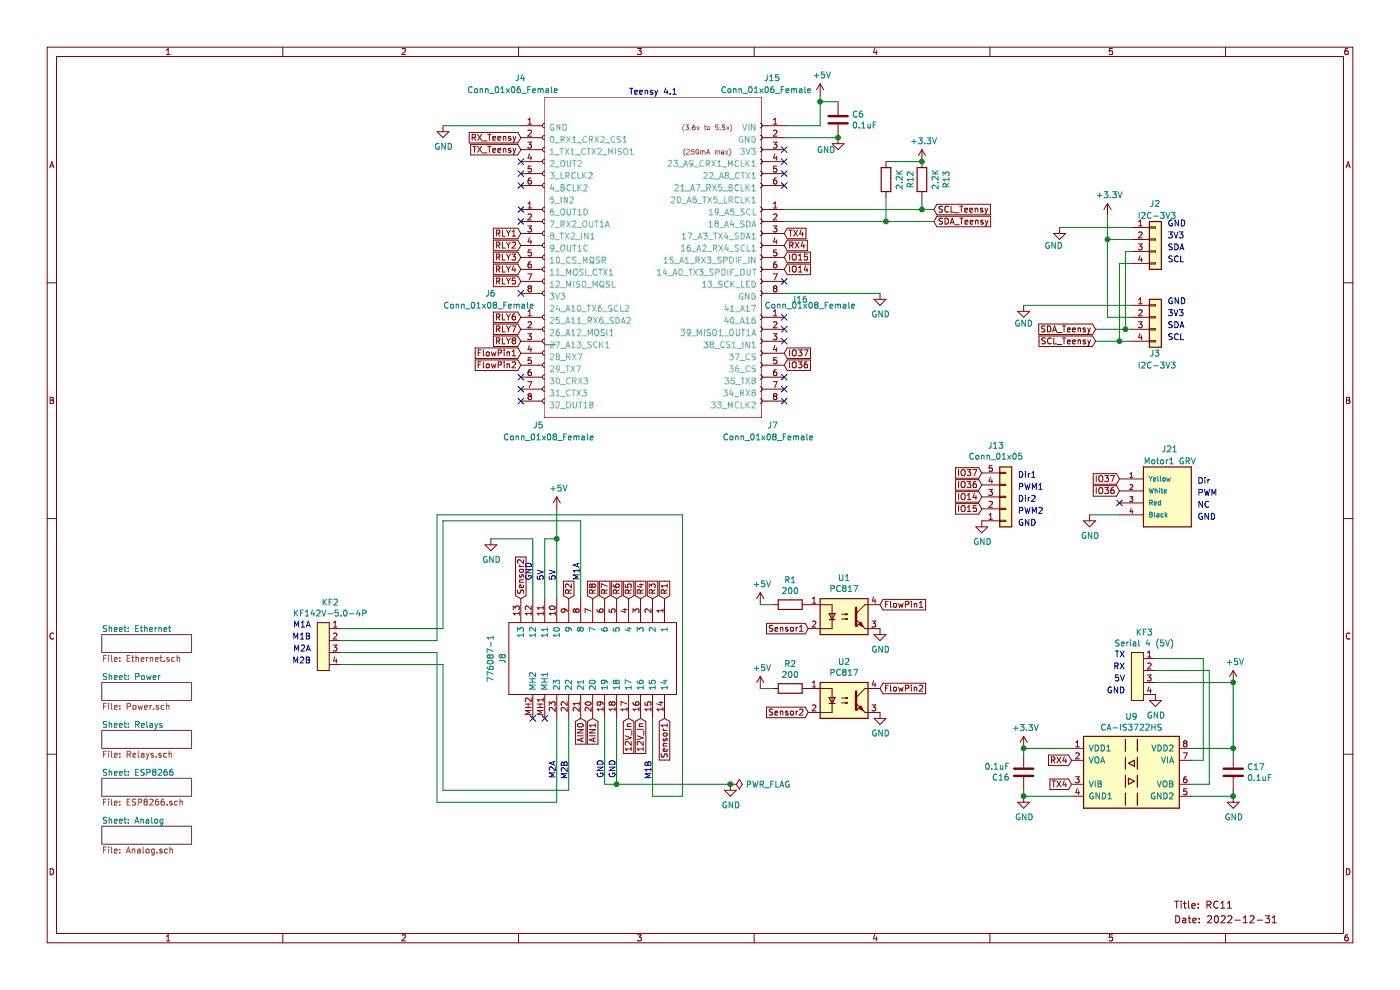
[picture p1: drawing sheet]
EESchema Schematic File Version 4
EELAYER 30 0
EELAYER END
$Descr A4 11693 8268
encoding utf-8
Sheet 1 6
Title "RC11"
Date "2022-12-31"
Rev ""
Comp ""
Comment1 ""
Comment2 ""
Comment3 ""
Comment4 ""
$EndDescr
Text Notes 5050 6500 1    50   ~ 0
GND
Text Notes 4450 4850 1    50   ~ 0
GND
Text Notes 4650 4850 1    50   ~ 0
5V
$Comp
L RC10-rescue:Conn_01x04-Connector_Generic J2
U 1 1
P 9650 2000
F 0 "J2" H 9600 2300 50  0000 L CNN
F 1 "I2C-3V3" H 9500 2200 50  0000 L CNN
F 2 "MyFootprints:Qwic_vertical" H 9650 2000 50  0001 C CNN
F 3 "~" H 9650 2000 50  0001 C CNN
	1    9650 2000
	1    0    0    -1  
$EndComp
Wire Wire Line
	9250 2650 9250 2000
Wire Wire Line
	9250 2000 9450 2000
$Comp
L RC10-rescue:GND-power #PWR01
U 1 1
P 8850 1900
F 0 "#PWR01" H 8850 1650 50  0001 C CNN
F 1 "GND" H 8800 1750 50  0000 C CNN
F 2 "" H 8850 1900 50  0001 C CNN
F 3 "" H 8850 1900 50  0001 C CNN
	1    8850 1900
	1    0    0    -1  
$EndComp
$Comp
L RC10-rescue:Conn_01x04-Connector_Generic J3
U 1 1
P 9650 2650
F 0 "J3" H 9600 2350 50  0000 L CNN
F 1 "I2C-3V3" H 9500 2250 50  0000 L CNN
F 2 "MyFootprints:Qwic_vertical" H 9650 2650 50  0001 C CNN
F 3 "~" H 9650 2650 50  0001 C CNN
	1    9650 2650
	1    0    0    -1  
$EndComp
Wire Wire Line
	9250 2650 9450 2650
$Comp
L RC10-rescue:GND-power #PWR02
U 1 1
P 8550 2550
F 0 "#PWR02" H 8550 2300 50  0001 C CNN
F 1 "GND" H 8550 2400 50  0000 C CNN
F 2 "" H 8550 2550 50  0001 C CNN
F 3 "" H 8550 2550 50  0001 C CNN
	1    8550 2550
	1    0    0    -1  
$EndComp
Wire Wire Line
	9450 2750 9400 2750
Wire Wire Line
	9400 2750 9400 2100
Wire Wire Line
	9400 2100 9450 2100
Wire Wire Line
	9450 2850 9350 2850
Wire Wire Line
	9350 2850 9350 2200
Wire Wire Line
	9350 2200 9450 2200
Text Notes 9750 2750 0    50   ~ 0
SDA
Text Notes 9750 2850 0    50   ~ 0
SCL
Text Notes 9750 2650 0    50   ~ 0
3V3
Text Notes 9750 2550 0    50   ~ 0
GND
Text Notes 9750 2100 0    50   ~ 0
SDA
Text Notes 9750 2200 0    50   ~ 0
SCL
Text Notes 9750 2000 0    50   ~ 0
3V3
Text Notes 9750 1900 0    50   ~ 0
GND
$Comp
L RC10-rescue:776087-1-776087-1 J8
U 1 1
P 5550 5000
F 0 "J8" H 6050 3650 50  0000 C CNN
F 1 "776087-1" H 6050 3550 50  0000 C CNN
F 2 "MyFootprints:7760871" H 6400 5100 50  0001 L CNN
F 3 "https://componentsearchengine.com/Datasheets/1/776087-1.pdf" H 6400 5000 50  0001 L CNN
F 4 "TE Connectivity AMPSEAL, 4mm Pitch, 23 Way, 3 Row, Right Angle PCB Header, Through Hole" H 6400 4900 50  0001 L CNN "Description"
F 5 "32.1" H 6400 4800 50  0001 L CNN "Height"
F 6 "571-776087-1" H 6400 4700 50  0001 L CNN "Mouser Part Number"
F 7 "https://www.mouser.co.uk/ProductDetail/TE-Connectivity/776087-1?qs=qXO2HHLAcoIjggUTPuCD9w%3D%3D" H 6400 4600 50  0001 L CNN "Mouser Price/Stock"
F 8 "TE Connectivity" H 6400 4500 50  0001 L CNN "Manufacturer_Name"
F 9 "776087-1" H 6400 4400 50  0001 L CNN "Manufacturer_Part_Number"
	1    5550 5000
	0    1    1    0   
$EndComp
Text Notes 4550 4850 1    50   ~ 0
5V
NoConn ~ 4550 6000
NoConn ~ 4450 6000
$Comp
L RC10-rescue:GND-power #PWR013
U 1 1
P 6100 6550
F 0 "#PWR013" H 6100 6300 50  0001 C CNN
F 1 "GND" H 6105 6377 50  0000 C CNN
F 2 "" H 6100 6550 50  0001 C CNN
F 3 "" H 6100 6550 50  0001 C CNN
	1    6100 6550
	1    0    0    -1  
$EndComp
Wire Wire Line
	4550 4500 4550 5000
Wire Wire Line
	4450 4500 4450 5000
$Sheet
S 850  5300 750  150 
U 63969C77
F0 "Ethernet" 50
F1 "Ethernet.sch" 50
$EndSheet
$Sheet
S 850  5700 750  150 
U 6367D072
F0 "Power" 50
F1 "Power.sch" 50
$EndSheet
Text GLabel 9150 2750 0    50   Input ~ 0
SDA_Teensy
Wire Wire Line
	9400 2750 9150 2750
Connection ~ 9400 2750
Text GLabel 9150 2850 0    50   Input ~ 0
SCL_Teensy
Wire Wire Line
	9350 2850 9150 2850
Connection ~ 9350 2850
$Sheet
S 850  6100 750  150 
U 638555A6
F0 "Relays" 50
F1 "Relays.sch" 50
$EndSheet
Text GLabel 5550 5000 1    50   Input ~ 0
R1
Text GLabel 4750 5000 1    50   Input ~ 0
R2
Text GLabel 5450 5000 1    50   Input ~ 0
R3
Text GLabel 5350 5000 1    50   Input ~ 0
R4
Text GLabel 5250 5000 1    50   Input ~ 0
R5
Text GLabel 5150 5000 1    50   Input ~ 0
R6
Text GLabel 5050 5000 1    50   Input ~ 0
R7
Text GLabel 4950 5000 1    50   Input ~ 0
R8
Wire Wire Line
	8850 1900 9450 1900
$Comp
L RC10-rescue:+3.3V-power #PWR04
U 1 1
P 9250 1800
F 0 "#PWR04" H 9250 1650 50  0001 C CNN
F 1 "+3.3V" H 9265 1973 50  0000 C CNN
F 2 "" H 9250 1800 50  0001 C CNN
F 3 "" H 9250 1800 50  0001 C CNN
	1    9250 1800
	1    0    0    -1  
$EndComp
Wire Wire Line
	9250 2000 9250 1800
Connection ~ 9250 2000
$Comp
L RC10-rescue:GND-power #PWR010
U 1 1
P 4100 4500
F 0 "#PWR010" H 4100 4250 50  0001 C CNN
F 1 "GND" H 4105 4327 50  0000 C CNN
F 2 "" H 4100 4500 50  0001 C CNN
F 3 "" H 4100 4500 50  0001 C CNN
	1    4100 4500
	1    0    0    -1  
$EndComp
$Comp
L RC10-rescue:PWR_FLAG-power #FLG02
U 1 1
P 6100 6550
F 0 "#FLG02" H 6100 6625 50  0001 C CNN
F 1 "PWR_FLAG" V 6100 6678 50  0000 L CNN
F 2 "" H 6100 6550 50  0001 C CNN
F 3 "~" H 6100 6550 50  0001 C CNN
	1    6100 6550
	0    1    1    0   
$EndComp
$Comp
L RC10-rescue:Conn_01x08_Female-Connector J5
U 1 1
P 4550 2950
F 0 "J5" H 4450 2350 50  0000 L CNN
F 1 "Conn_01x08_Female" H 4200 2250 50  0000 L CNN
F 2 "Connector_PinSocket_2.54mm:PinSocket_1x08_P2.54mm_Vertical" H 4550 2950 50  0001 C CNN
F 3 "~" H 4550 2950 50  0001 C CNN
	1    4550 2950
	1    0    0    -1  
$EndComp
$Comp
L RC10-rescue:Conn_01x08_Female-Connector J7
U 1 1
P 6350 2950
F 0 "J7" H 6200 2350 50  0000 L CNN
F 1 "Conn_01x08_Female" H 5900 2250 50  0000 L CNN
F 2 "Connector_PinSocket_2.54mm:PinSocket_1x08_P2.54mm_Vertical" H 6350 2950 50  0001 C CNN
F 3 "~" H 6350 2950 50  0001 C CNN
	1    6350 2950
	-1   0    0    -1  
$EndComp
$Comp
L RC10-rescue:KF142V-5.0-4P-MyLib KF2
U 1 1
P 2750 5650
F 0 "KF2" V 3365 5658 50  0000 C CNN
F 1 "KF142V-5.0-4P" V 3274 5658 50  0000 C CNN
F 2 "MyFootprints:KF142V-5.08-4P" H 3100 5300 50  0001 C CNN
F 3 "" H 2750 5650 50  0001 C CNN
	1    2750 5650
	0    1    -1   0   
$EndComp
Wire Wire Line
	3700 4350 3700 5250
Wire Wire Line
	3700 6600 3700 5550
$Comp
L RC10-rescue:GND-power #PWR08
U 1 1
P 3700 1050
F 0 "#PWR08" H 3700 800 50  0001 C CNN
F 1 "GND" H 3705 877 50  0000 C CNN
F 2 "" H 3700 1050 50  0001 C CNN
F 3 "" H 3700 1050 50  0001 C CNN
	1    3700 1050
	1    0    0    -1  
$EndComp
$Comp
L RC10-rescue:GND-power #PWR017
U 1 1
P 7000 1150
F 0 "#PWR017" H 7000 900 50  0001 C CNN
F 1 "GND" H 6900 1050 50  0000 C CNN
F 2 "" H 7000 1150 50  0001 C CNN
F 3 "" H 7000 1150 50  0001 C CNN
	1    7000 1150
	1    0    0    -1  
$EndComp
$Comp
L RC10-rescue:+5V-power #PWR016
U 1 1
P 6850 800
F 0 "#PWR016" H 6850 650 50  0001 C CNN
F 1 "+5V" H 6865 973 50  0000 C CNN
F 2 "" H 6850 800 50  0001 C CNN
F 3 "" H 6850 800 50  0001 C CNN
	1    6850 800 
	1    0    0    -1  
$EndComp
$Comp
L RC10-rescue:GND-power #PWR018
U 1 1
P 7350 2450
F 0 "#PWR018" H 7350 2200 50  0001 C CNN
F 1 "GND" H 7355 2277 50  0000 C CNN
F 2 "" H 7350 2450 50  0001 C CNN
F 3 "" H 7350 2450 50  0001 C CNN
	1    7350 2450
	1    0    0    -1  
$EndComp
Wire Wire Line
	7350 2450 6550 2450
Text GLabel 4350 1950 0    50   Input ~ 0
RLY1
Text GLabel 4350 2050 0    50   Input ~ 0
RLY2
Text GLabel 4350 2150 0    50   Input ~ 0
RLY3
Text GLabel 4350 2250 0    50   Input ~ 0
RLY4
Text GLabel 4350 2350 0    50   Input ~ 0
RLY5
Text GLabel 4350 2650 0    50   Input ~ 0
RLY6
Text GLabel 4350 2750 0    50   Input ~ 0
RLY7
Text GLabel 4350 2850 0    50   Input ~ 0
RLY8
Text Notes 5250 800  0    50   ~ 0
Teensy 4.1
Text GLabel 4350 1250 0    50   Input ~ 0
TX_Teensy
Text GLabel 4350 1150 0    50   Input ~ 0
RX_Teensy
Text Notes 2600 5350 2    50   ~ 0
M1B
Text Notes 2600 5250 2    50   ~ 0
M1A
Text Notes 2600 5450 2    50   ~ 0
M2A
Text Notes 2600 5550 2    50   ~ 0
M2B
NoConn ~ 6550 1250
NoConn ~ 6550 1550
Text GLabel 7800 1850 2    50   Input ~ 0
SDA_Teensy
Text GLabel 7800 1750 2    50   Input ~ 0
SCL_Teensy
NoConn ~ 6550 2650
NoConn ~ 6550 2750
NoConn ~ 6550 3250
NoConn ~ 4350 2450
$Comp
L RC10-rescue:C-Device C6
U 1 1
P 7000 1000
F 0 "C6" H 7115 1046 50  0000 L CNN
F 1 "0.1uF" H 7115 955 50  0000 L CNN
F 2 "Capacitor_SMD:C_0805_2012Metric" H 7038 850 50  0001 C CNN
F 3 "~" H 7000 1000 50  0001 C CNN
	1    7000 1000
	1    0    0    -1  
$EndComp
Text GLabel 6550 2250 2    50   Input ~ 0
IO14
Text GLabel 6550 2950 2    50   Input ~ 0
IO37
Text GLabel 6550 2150 2    50   Input ~ 0
IO15
Text GLabel 6550 3050 2    50   Input ~ 0
IO36
NoConn ~ 4350 3150
Text Notes 4850 4850 1    50   ~ 0
M1A
Text Notes 5450 6350 3    50   ~ 0
M1B
Text Notes 4650 6350 3    50   ~ 0
M2A
Wire Wire Line
	2850 5250 3700 5250
Wire Wire Line
	2850 5350 3650 5350
Wire Wire Line
	3650 5450 2850 5450
Wire Wire Line
	3650 5450 3650 6700
Wire Wire Line
	2850 5550 3700 5550
Wire Wire Line
	3650 4300 3650 5350
$Comp
L RC10-rescue:Conn_01x06_Female-Connector J4
U 1 1
P 4550 1250
F 0 "J4" H 4300 1850 50  0000 L CNN
F 1 "Conn_01x06_Female" H 3900 1750 50  0000 L CNN
F 2 "Connector_PinSocket_2.54mm:PinSocket_1x06_P2.54mm_Vertical" H 4550 1250 50  0001 C CNN
F 3 "~" H 4550 1250 50  0001 C CNN
	1    4550 1250
	1    0    0    -1  
$EndComp
$Comp
L RC10-rescue:Conn_01x08_Female-Connector J6
U 1 1
P 4550 2050
F 0 "J6" H 4050 1650 50  0000 L CNN
F 1 "Conn_01x08_Female" H 3700 1550 50  0000 L CNN
F 2 "Connector_PinSocket_2.54mm:PinSocket_1x08_P2.54mm_Vertical" H 4550 2050 50  0001 C CNN
F 3 "~" H 4550 2050 50  0001 C CNN
	1    4550 2050
	1    0    0    -1  
$EndComp
$Comp
L RC10-rescue:Conn_01x06_Female-Connector J15
U 1 1
P 6350 1250
F 0 "J15" H 6250 1850 50  0000 C CNN
F 1 "Conn_01x06_Female" H 6300 1750 50  0000 C CNN
F 2 "Connector_PinSocket_2.54mm:PinSocket_1x06_P2.54mm_Vertical" H 6350 1250 50  0001 C CNN
F 3 "~" H 6350 1250 50  0001 C CNN
	1    6350 1250
	-1   0    0    -1  
$EndComp
$Comp
L RC10-rescue:Conn_01x08_Female-Connector J16
U 1 1
P 6350 2050
F 0 "J16" H 5950 1600 50  0000 L CNN
F 1 "Conn_01x08_Female" H 5550 1550 50  0000 L CNN
F 2 "Connector_PinSocket_2.54mm:PinSocket_1x08_P2.54mm_Vertical" H 6350 2050 50  0001 C CNN
F 3 "~" H 6350 2050 50  0001 C CNN
	1    6350 2050
	-1   0    0    -1  
$EndComp
NoConn ~ 4350 3250
NoConn ~ 4350 3350
Text Notes 10000 4050 0    50   ~ 0
Dir
Text Notes 10000 4150 0    50   ~ 0
PWM
Text Notes 10000 4250 0    50   ~ 0
NC
Text Notes 10000 4350 0    50   ~ 0
GND
NoConn ~ 9350 4200
Text GLabel 9350 4100 0    50   Input ~ 0
IO36
Text GLabel 9350 4000 0    50   Input ~ 0
IO37
$Comp
L RC10-rescue:GND-power #PWR049
U 1 1
P 9100 4300
F 0 "#PWR049" H 9100 4050 50  0001 C CNN
F 1 "GND" H 9105 4127 50  0000 C CNN
F 2 "" H 9100 4300 50  0001 C CNN
F 3 "" H 9100 4300 50  0001 C CNN
	1    9100 4300
	1    0    0    -1  
$EndComp
Wire Wire Line
	9350 4300 9100 4300
$Comp
L RC10-rescue:Grove-MyLib J21
U 1 1
P 9750 4100
F 0 "J21" H 9700 4450 50  0000 L CNN
F 1 "Motor1 GRV" H 9550 4350 50  0000 L CNN
F 2 "MyFootprints:Grove" H 9650 3700 50  0001 L BNN
F 3 "" H 9750 4100 50  0001 L BNN
	1    9750 4100
	1    0    0    -1  
$EndComp
Text GLabel 5550 6000 3    50   Input ~ 0
Sensor1
Text GLabel 4350 5000 1    50   Input ~ 0
Sensor2
$Comp
L RC10-rescue:GND-power #PWR022
U 1 1
P 7350 5950
AR Path="/6373EF05" Ref="#PWR022"  Part="1" 
AR Path="/636E3210/6373EF05" Ref="#PWR?"  Part="1" 
F 0 "#PWR022" H 7350 5700 50  0001 C CNN
F 1 "GND" H 7355 5777 50  0000 C CNN
F 2 "" H 7350 5950 50  0001 C CNN
F 3 "" H 7350 5950 50  0001 C CNN
	1    7350 5950
	1    0    0    -1  
$EndComp
Text GLabel 6750 5950 0    50   Input ~ 0
Sensor2
$Comp
L RC10-rescue:Conn_01x05-Connector_Generic J13
U 1 1
P 8400 4150
F 0 "J13" H 8318 3725 50  0000 C CNN
F 1 "Conn_01x05" H 8318 3816 50  0000 C CNN
F 2 "Connector_Molex:Molex_KK-254_AE-6410-05A_1x05_P2.54mm_Vertical" H 8400 4150 50  0001 C CNN
F 3 "~" H 8400 4150 50  0001 C CNN
	1    8400 4150
	1    0    0    1   
$EndComp
Text GLabel 8200 3950 0    50   Input ~ 0
IO37
Text GLabel 8200 4050 0    50   Input ~ 0
IO36
Text GLabel 8200 4150 0    50   Input ~ 0
IO14
Text GLabel 8200 4250 0    50   Input ~ 0
IO15
$Comp
L RC10-rescue:GND-power #PWR043
U 1 1
P 8200 4350
F 0 "#PWR043" H 8200 4100 50  0001 C CNN
F 1 "GND" H 8205 4177 50  0000 C CNN
F 2 "" H 8200 4350 50  0001 C CNN
F 3 "" H 8200 4350 50  0001 C CNN
	1    8200 4350
	1    0    0    -1  
$EndComp
Text GLabel 5350 6000 3    50   Input ~ 0
12V_In
Text Notes 4750 6350 3    50   ~ 0
M2B
Wire Wire Line
	4750 6000 4750 6600
Wire Wire Line
	3700 6600 4750 6600
Wire Wire Line
	4650 6000 4650 6700
Wire Wire Line
	3650 6700 4650 6700
Wire Wire Line
	3700 4350 4850 4350
Wire Wire Line
	4850 5000 4850 4350
Wire Wire Line
	3650 4300 5700 4300
Text GLabel 5250 6000 3    50   Input ~ 0
12V_In
Wire Wire Line
	4650 5000 4650 4500
Wire Wire Line
	4650 4500 4550 4500
$Comp
L RC10-rescue:+5V-power #PWR0102
U 1 1
P 4650 4250
F 0 "#PWR0102" H 4650 4100 50  0001 C CNN
F 1 "+5V" H 4665 4423 50  0000 C CNN
F 2 "" H 4650 4250 50  0001 C CNN
F 3 "" H 4650 4250 50  0001 C CNN
	1    4650 4250
	1    0    0    -1  
$EndComp
Wire Wire Line
	4650 4500 4650 4250
Connection ~ 4650 4500
Wire Wire Line
	5050 6000 5050 6550
Wire Wire Line
	5700 6650 5700 4300
Wire Wire Line
	5450 6650 5700 6650
Wire Wire Line
	5450 6650 5450 6000
Text GLabel 4350 2950 0    50   Input ~ 0
FlowPin1
Text GLabel 4350 3050 0    50   Input ~ 0
FlowPin2
NoConn ~ 6550 2850
NoConn ~ 6550 3150
$Comp
L RC10-rescue:R-Device R13
U 1 1
P 7700 1500
AR Path="/637E1AED" Ref="R13"  Part="1" 
AR Path="/636E3210/637E1AED" Ref="R?"  Part="1" 
F 0 "R13" V 7493 1500 50  0000 C CNN
F 1 "2.2K" V 7584 1500 50  0000 C CNN
F 2 "Resistor_SMD:R_0603_1608Metric" V 7630 1500 50  0001 C CNN
F 3 "~" H 7700 1500 50  0001 C CNN
	1    7700 1500
	-1   0    0    1   
$EndComp
Connection ~ 7700 1750
Wire Wire Line
	7700 1750 7800 1750
$Comp
L RC10-rescue:R-Device R12
U 1 1
P 7400 1500
AR Path="/637E2246" Ref="R12"  Part="1" 
AR Path="/636E3210/637E2246" Ref="R?"  Part="1" 
F 0 "R12" V 7193 1500 50  0000 C CNN
F 1 "2.2K" V 7284 1500 50  0000 C CNN
F 2 "Resistor_SMD:R_0603_1608Metric" V 7330 1500 50  0001 C CNN
F 3 "~" H 7400 1500 50  0001 C CNN
	1    7400 1500
	-1   0    0    1   
$EndComp
Wire Wire Line
	7700 1650 7700 1750
Wire Wire Line
	7400 1650 7400 1850
Connection ~ 7400 1850
Wire Wire Line
	7400 1850 7800 1850
Wire Wire Line
	7400 1350 7700 1350
$Comp
L RC10-rescue:+3.3V-power #PWR09
U 1 1
P 7700 1350
F 0 "#PWR09" H 7700 1200 50  0001 C CNN
F 1 "+3.3V" H 7715 1523 50  0000 C CNN
F 2 "" H 7700 1350 50  0001 C CNN
F 3 "" H 7700 1350 50  0001 C CNN
	1    7700 1350
	1    0    0    -1  
$EndComp
Wire Wire Line
	6550 1150 7000 1150
Connection ~ 7000 1150
Wire Wire Line
	6850 800  6850 850 
Wire Wire Line
	6850 1050 6550 1050
Wire Wire Line
	6850 850  7000 850 
Connection ~ 6850 850 
Wire Wire Line
	6850 850  6850 1050
Wire Wire Line
	6550 1750 7700 1750
Wire Wire Line
	6550 1850 7400 1850
NoConn ~ 6550 2350
NoConn ~ 6550 3350
NoConn ~ 4350 1350
NoConn ~ 4350 1850
$Sheet
S 850  6500 750  150 
U 636B25D4
F0 "ESP8266" 50
F1 "ESP8266.sch" 50
$EndSheet
Wire Wire Line
	3700 1050 4350 1050
Text Notes 8500 4000 0    50   ~ 0
Dir1
Text Notes 8500 4100 0    50   ~ 0
PWM1\n
Text Notes 8500 4200 0    50   ~ 0
Dir2
Text Notes 8500 4300 0    50   ~ 0
PWM2
Text Notes 8500 4400 0    50   ~ 0
GND
$Sheet
S 850  6900 750  150 
U 637D746E
F0 "Analog" 50
F1 "Analog.sch" 50
$EndSheet
Wire Wire Line
	4100 4500 4450 4500
Text GLabel 4850 6000 3    50   Input ~ 0
AIN0
Wire Wire Line
	5150 6000 5150 6550
Connection ~ 5150 6550
Wire Wire Line
	5150 6550 5050 6550
Text Notes 5150 6500 1    50   ~ 0
GND
Wire Wire Line
	5150 6550 6100 6550
Text GLabel 4950 6000 3    50   Input ~ 0
AIN1
Connection ~ 7700 1350
NoConn ~ 4350 1450
NoConn ~ 4350 1550
NoConn ~ 4350 1750
Wire Wire Line
	8550 2550 9450 2550
$Comp
L Isolator:ADuM1201AR U9
U 1 1
P 9450 6450
F 0 "U9" H 9450 6917 50  0000 C CNN
F 1 "CA-IS3722HS" H 9450 6826 50  0000 C CNN
F 2 "Package_SO:SOIC-8_3.9x4.9mm_P1.27mm" H 9450 6050 50  0001 C CIN
F 3 "https://www.lcsc.com/product-detail/span-style-background-color-ff0-Digital-span-Isolators_Chipanalog-CA-IS3722HS_C428879.html" H 9450 6350 50  0001 C CNN
	1    9450 6450
	1    0    0    -1  
$EndComp
$Comp
L RC10-rescue:GND-power #PWR065
U 1 1
P 8550 6650
F 0 "#PWR065" H 8550 6400 50  0001 C CNN
F 1 "GND" H 8555 6477 50  0000 C CNN
F 2 "" H 8550 6650 50  0001 C CNN
F 3 "" H 8550 6650 50  0001 C CNN
	1    8550 6650
	1    0    0    -1  
$EndComp
$Comp
L power:+3.3V #PWR062
U 1 1
P 8550 6250
F 0 "#PWR062" H 8550 6100 50  0001 C CNN
F 1 "+3.3V" H 8565 6423 50  0000 C CNN
F 2 "" H 8550 6250 50  0001 C CNN
F 3 "" H 8550 6250 50  0001 C CNN
	1    8550 6250
	1    0    0    -1  
$EndComp
Connection ~ 6100 6550
Text GLabel 7350 5750 2    50   Input ~ 0
FlowPin2
Text GLabel 7350 5050 2    50   Input ~ 0
FlowPin1
$Comp
L RC10-rescue:PC817-Isolator U2
U 1 1
P 7050 5850
AR Path="/6373EEFF" Ref="U2"  Part="1" 
AR Path="/636E3210/6373EEFF" Ref="U?"  Part="1" 
F 0 "U2" H 7050 6175 50  0000 C CNN
F 1 "PC817" H 7050 6084 50  0000 C CNN
F 2 "digikey-footprints:SMD-4_4.6x7.62mm_P2.54mm" H 6850 5650 50  0001 L CIN
F 3 "http://www.soselectronic.cz/a_info/resource/d/pc817.pdf" H 7050 5850 50  0001 L CNN
	1    7050 5850
	1    0    0    -1  
$EndComp
$Comp
L RC10-rescue:R-Device R2
U 1 1
P 6600 5750
AR Path="/6373EEF9" Ref="R2"  Part="1" 
AR Path="/636E3210/6373EEF9" Ref="R?"  Part="1" 
F 0 "R2" V 6393 5750 50  0000 C CNN
F 1 "200" V 6484 5750 50  0000 C CNN
F 2 "Resistor_SMD:R_0603_1608Metric" V 6530 5750 50  0001 C CNN
F 3 "~" H 6600 5750 50  0001 C CNN
	1    6600 5750
	0    1    1    0   
$EndComp
$Comp
L RC10-rescue:+5V-power #PWR015
U 1 1
P 6350 5750
AR Path="/6373EEF3" Ref="#PWR015"  Part="1" 
AR Path="/636E3210/6373EEF3" Ref="#PWR?"  Part="1" 
F 0 "#PWR015" H 6350 5600 50  0001 C CNN
F 1 "+5V" H 6365 5923 50  0000 C CNN
F 2 "" H 6350 5750 50  0001 C CNN
F 3 "" H 6350 5750 50  0001 C CNN
	1    6350 5750
	1    0    0    -1  
$EndComp
Wire Wire Line
	6450 5750 6350 5750
Text GLabel 6750 5250 0    50   Input ~ 0
Sensor1
$Comp
L RC10-rescue:GND-power #PWR021
U 1 1
P 7350 5250
AR Path="/6373EEEA" Ref="#PWR021"  Part="1" 
AR Path="/636E3210/6373EEEA" Ref="#PWR?"  Part="1" 
F 0 "#PWR021" H 7350 5000 50  0001 C CNN
F 1 "GND" H 7355 5077 50  0000 C CNN
F 2 "" H 7350 5250 50  0001 C CNN
F 3 "" H 7350 5250 50  0001 C CNN
	1    7350 5250
	1    0    0    -1  
$EndComp
$Comp
L RC10-rescue:PC817-Isolator U1
U 1 1
P 7050 5150
AR Path="/6373EEE4" Ref="U1"  Part="1" 
AR Path="/636E3210/6373EEE4" Ref="U?"  Part="1" 
F 0 "U1" H 7050 5475 50  0000 C CNN
F 1 "PC817" H 7050 5384 50  0000 C CNN
F 2 "digikey-footprints:SMD-4_4.6x7.62mm_P2.54mm" H 6850 4950 50  0001 L CIN
F 3 "http://www.soselectronic.cz/a_info/resource/d/pc817.pdf" H 7050 5150 50  0001 L CNN
	1    7050 5150
	1    0    0    -1  
$EndComp
$Comp
L RC10-rescue:R-Device R1
U 1 1
P 6600 5050
AR Path="/6373EEDE" Ref="R1"  Part="1" 
AR Path="/636E3210/6373EEDE" Ref="R?"  Part="1" 
F 0 "R1" V 6393 5050 50  0000 C CNN
F 1 "200" V 6484 5050 50  0000 C CNN
F 2 "Resistor_SMD:R_0603_1608Metric" V 6530 5050 50  0001 C CNN
F 3 "~" H 6600 5050 50  0001 C CNN
	1    6600 5050
	0    1    1    0   
$EndComp
$Comp
L RC10-rescue:+5V-power #PWR014
U 1 1
P 6350 5050
AR Path="/6373EED8" Ref="#PWR014"  Part="1" 
AR Path="/636E3210/6373EED8" Ref="#PWR?"  Part="1" 
F 0 "#PWR014" H 6350 4900 50  0001 C CNN
F 1 "+5V" H 6365 5223 50  0000 C CNN
F 2 "" H 6350 5050 50  0001 C CNN
F 3 "" H 6350 5050 50  0001 C CNN
	1    6350 5050
	1    0    0    -1  
$EndComp
Wire Wire Line
	6450 5050 6350 5050
$Comp
L RC10-rescue:C-Device C16
U 1 1
P 8550 6450
F 0 "C16" H 8665 6496 50  0000 L CNN
F 1 "0.1uF" H 8665 6405 50  0000 L CNN
F 2 "Capacitor_SMD:C_0805_2012Metric" H 8588 6300 50  0001 C CNN
F 3 "~" H 8550 6450 50  0001 C CNN
	1    8550 6450
	-1   0    0    1   
$EndComp
Wire Wire Line
	8550 6250 8550 6300
Wire Wire Line
	8950 6650 8550 6650
Wire Wire Line
	8550 6650 8550 6600
Connection ~ 8550 6650
Connection ~ 8550 6250
Wire Wire Line
	8550 6250 8950 6250
$Comp
L RC10-rescue:GND-power #PWR067
U 1 1
P 10300 6650
F 0 "#PWR067" H 10300 6400 50  0001 C CNN
F 1 "GND" H 10305 6477 50  0000 C CNN
F 2 "" H 10300 6650 50  0001 C CNN
F 3 "" H 10300 6650 50  0001 C CNN
	1    10300 6650
	1    0    0    -1  
$EndComp
$Comp
L RC10-rescue:C-Device C17
U 1 1
P 10300 6450
F 0 "C17" H 10415 6496 50  0000 L CNN
F 1 "0.1uF" H 10415 6405 50  0000 L CNN
F 2 "Capacitor_SMD:C_0805_2012Metric" H 10338 6300 50  0001 C CNN
F 3 "~" H 10300 6450 50  0001 C CNN
	1    10300 6450
	1    0    0    -1  
$EndComp
Wire Wire Line
	10300 6250 10300 6300
Wire Wire Line
	10300 6650 10300 6600
Wire Wire Line
	9950 6250 10300 6250
Wire Wire Line
	9950 6650 10300 6650
Connection ~ 10300 6650
Wire Wire Line
	9950 6550 10100 6550
Wire Wire Line
	9950 6350 10050 6350
NoConn ~ 6550 1350
NoConn ~ 6550 1450
Text GLabel 6550 1950 2    50   Input ~ 0
TX4
Text GLabel 6550 2050 2    50   Input ~ 0
RX4
Text GLabel 8950 6550 0    50   Input ~ 0
TX4
Text GLabel 8950 6350 0    50   Input ~ 0
RX4
$Comp
L RC10-rescue:KF142V-5.0-4P-MyLib KF3
U 1 1
P 9550 5900
F 0 "KF3" V 10165 5908 50  0000 C CNN
F 1 "Serial 4 (5V)" V 10074 5908 50  0000 C CNN
F 2 "MyFootprints:KF142V-5.08-4P" H 9900 5550 50  0001 C CNN
F 3 "" H 9550 5900 50  0001 C CNN
	1    9550 5900
	0    1    -1   0   
$EndComp
Text Notes 9400 5800 2    50   ~ 0
GND
Text Notes 9400 5600 2    50   ~ 0
RX
Text Notes 9400 5500 2    50   ~ 0
TX
Text Notes 9400 5700 2    50   ~ 0
5V
Wire Wire Line
	9650 5500 10050 5500
Wire Wire Line
	10050 5500 10050 6350
Wire Wire Line
	9650 5600 10100 5600
Wire Wire Line
	10100 5600 10100 6550
$Comp
L power:+5V #PWR059
U 1 1
P 10300 5700
F 0 "#PWR059" H 10300 5550 50  0001 C CNN
F 1 "+5V" H 10315 5873 50  0000 C CNN
F 2 "" H 10300 5700 50  0001 C CNN
F 3 "" H 10300 5700 50  0001 C CNN
	1    10300 5700
	1    0    0    -1  
$EndComp
Wire Wire Line
	9650 5700 10300 5700
Wire Wire Line
	10300 6250 10300 5700
Connection ~ 10300 6250
Connection ~ 10300 5700
$Comp
L RC10-rescue:GND-power #PWR06
U 1 1
P 9650 5800
F 0 "#PWR06" H 9650 5550 50  0001 C CNN
F 1 "GND" H 9655 5627 50  0000 C CNN
F 2 "" H 9650 5800 50  0001 C CNN
F 3 "" H 9650 5800 50  0001 C CNN
	1    9650 5800
	1    0    0    -1  
$EndComp
$EndSCHEMATC
